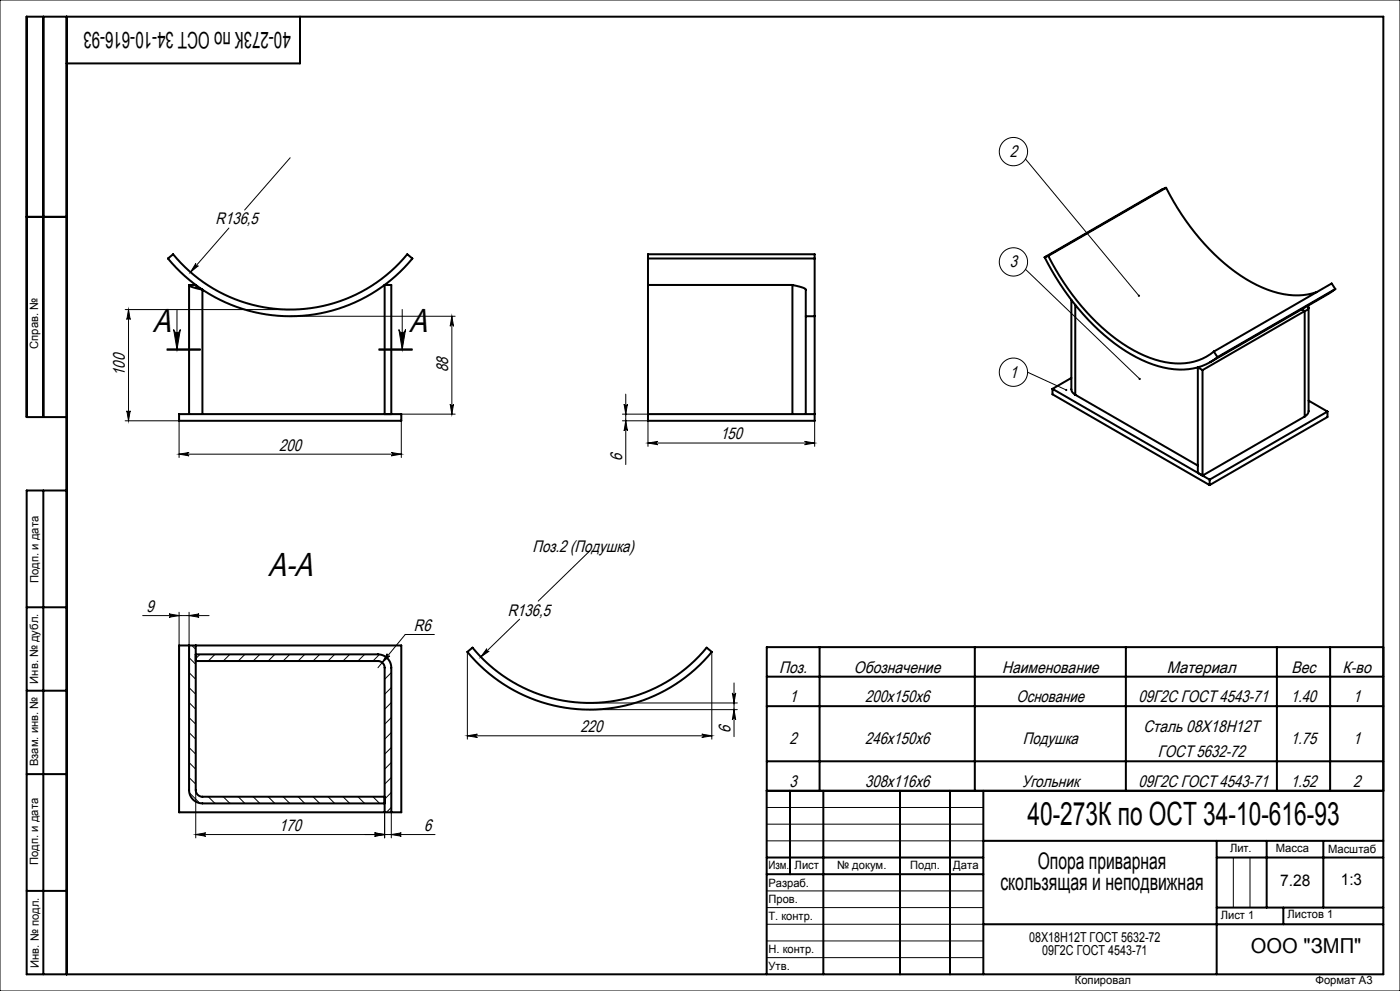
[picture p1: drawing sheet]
<svg xmlns="http://www.w3.org/2000/svg" width="420mm" height="297mm" viewBox="0 0 420 297" stroke-linecap="round" stroke-linejoin="round" font-family="sans-serif">
<g fill="none" stroke="#000" stroke-width=".3">
<path d="M0 0h420v297h-420zM87.1 47.3l-13.7 15.6M307.6 47.7l34.1 40.9M58.7 79a.5 .5 0 0 0 .1 .7 .5 .5 0 0 0 .7-.1l-2.4 2zM68.7 68.3l-11.6 13.3M37.6 92.8h49.5M38.6 92.8l.5 3a.5 .5 0 0 0-.5-.5 .5 .5 0 0 0-.5 .5zM38.6 92.8v33.3M52.1 98.8a1 1 0 0 0 1 .9 1 1 0 0 0 1-.9l-1 6zM53.1 92.8v12M87.1 94.8h49.5M119.7 98.8a1 1 0 0 0 1 .9 1 1 0 0 0 1-.9l-1 6z"/>
<path d="M120.7 92.8v12M135.6 94.8l.5 3a.5 .5 0 0 0-.5-.5 .5 .5 0 0 0-.5 .5zM135.6 94.8v29.3M307.6 80.7l34.3 32.9M50.1 105h10zM50.1 104.8h10M50.1 104.6h10M113.7 104.8h10M113.7 104.6h10M113.7 105h10M187.7 118.1v21.1M308.3 111.6l11.6 5.3"/>
<path d="M37.6 126.1h16.1v11M38.1 123.1a.5 .5 0 0 0 .5 .5 .5 .5 0 0 0 .5-.5l-.5 3zM53.7 136.1l3-.5a.5 .5 0 0 0-.5 .5 .5 .5 0 0 0 .5 .5zM53.7 136.1h66.7M117.4 135.6l3 .5-3 .5a.5 .5 0 0 0 .5-.5 .5 .5 0 0 0-.5-.5zM120.4 124.1h16.2M120.4 126.1v11M135.1 121.1a.5 .5 0 0 0 .5 .5 .5 .5 0 0 0 .5-.5l-.5 3zM186.7 126.1h7.7v7.7M186.7 124.1h7.7M187.2 121.1a.5 .5 0 0 0 .5 .5 .5 .5 0 0 0 .5-.5l-.5 3zM187.7 126.1l.5 3a.5 .5 0 0 0-.5-.5 .5 .5 0 0 0-.5 .5z"/>
<path d="M194.4 132.8l3-.5a.5 .5 0 0 0-.5 .5 .5 .5 0 0 0 .5 .5zM194.4 132.8h50M241.4 132.3l3 .5-3 .5a.5 .5 0 0 0 .5-.5 .5 .5 0 0 0-.5-.5zM244.4 126.1v7.7M176.9 165.2l-15.4 15M42.8 184.5h19.9M50.7 184l3 .5-3 .5a.5 .5 0 0 0 .5-.5 .5 .5 0 0 0-.5-.5zM53.7 183.5v9.9M56.7 197.1l2 2M56.7 183.5v9.9M56.7 184.5l3-.5a.5 .5 0 0 0-.5 .5 .5 .5 0 0 0 .5 .5zM57.6 193.4l1.1 1.2"/>
<path d="M60 196.1l-1.3 1.3M64.5 196.1l-2 2M69 196.1l-2 2M73.5 196.1l-2 2M78 196.1l-2 2M82.4 196.1l-2 2M86.9 196.1l-2 2M91.4 196.1l-2 2M95.9 196.1l-2 2M100.4 196.1l-2 2M104.9 196.1l-2 2M109.4 196.1l-2 2"/>
<path d="M113.4 198.1l1.2 .4 .6 .8M113.9 196.1l-2 2M116.2 195.9a.5 .5 0 0 0 .1 .7 .5 .5 0 0 0 .6 0l-2.2 2zM130.3 190.2h-8.7l-8.2 9.9M140.2 195.4v26.1M146 194.4a.5 .5 0 0 0 .1 .7 .5 .5 0 0 0 .6 0l-2.5 1.8zM155.9 185.6l-11.7 11.3M213.5 195.4v26.1M56.7 219.5l2 2M56.7 215.1l2 2M56.7 210.6l2 2M56.7 206.1l2 2"/>
<path d="M56.7 201.6l2 2M117.4 201.6l-2 2M117.4 206.1l-2 2M117.4 210.6l-2 2M117.4 215.1l-2 2M117.4 219.5l-2 2M176.9 210.7h44.3M176.9 212.7h44.3M219.7 207.7a.5 .5 0 0 0 .5 .4 .5 .5 0 0 0 .5-.4l-.5 3zM220.2 212.7l.5 3a.5 .5 0 0 0-.5-.5 .5 .5 0 0 0-.5 .5zM220.2 204.7v16.1M56.7 233l2 2"/>
<path d="M56.7 228.5l2 2M56.7 224l2 2M56.8 237.6l3.1 3.1M58.7 236.8v14.3M62.5 238.8l2 2M67 238.8l2 2M71.5 238.8l2 2M76 238.8l2 2M80.4 238.8l2 2M84.9 238.8l2 2M89.4 238.8l2 2M93.9 238.8l2 2"/>
<path d="M98.4 238.8l2 2M102.9 238.8l2 2M107.4 238.8l2 2M111.9 238.8l2 2M117.4 224l-2 2M117.4 228.5l-2 2M117.4 233l-2 2M117.4 237.5l-2 2M140.2 220.5l3-.5a.5 .5 0 0 0-.5 .5 .5 .5 0 0 0 .5 .5zM140.2 220.5h73.3M210.5 220l3 .5-3 .5a.5 .5 0 0 0 .5-.5 .5 .5 0 0 0-.5-.5zM58.7 250.1h71.8"/>
<path d="M58.7 250.1l3-.5a.5 .5 0 0 0-.5 .5 .5 .5 0 0 0 .5 .5zM112.4 249.6l3 .5-3 .5a.5 .5 0 0 0 .5-.5 .5 .5 0 0 0-.5-.5zM115.4 243.4v7.7M117.4 242l-1.5 1.4M117.4 250.1l3-.5a.5 .5 0 0 0-.5 .5 .5 .5 0 0 0 .5 .5zM117.4 243.4v7.7M230 242h65M230 247h65M230 252h65M370 257v15M375 257v15M230 267h65"/>
<path d="M230 272h65M230 277h65M230 282h65M230 287h65"/>
<circle cx="304" cy="45.4" r="4.2"/>
<circle cx="304" cy="78.5" r="4.2"/>
<circle cx="304" cy="111.6" r="4.2"/>
</g>
<g fill="none" stroke="#000" stroke-width=".6">
<path d="M13 5v120M20 5v287M90 5v14h-70M349.8 56.3a67.1 67.1 0 0 0 25.7 28.3 25 25 0 0 0 18.1 3.4l1.5-.5M349.8 56.3l-1.1 .4-35.3 20.4M349.8 56.3l-35.3 20.4M8 65h12M50.4 77.5l1.5-1.3a45.5 45.5 0 0 0 70.3 0l1.5 1.3a47.5 47.5 0 0 1-73.3 0zM194.4 77.5v7.9M194.4 77.5v-1.3h50v1.3M194.4 77.5h50M244.4 77.5v17.3"/>
<path d="M313.4 77.1a70.8 70.8 0 0 0 25.9 29.1 26.9 26.9 0 0 0 20 3.9 16 16 0 0 0 5.9-3.1M314.5 76.7a67.1 67.1 0 0 0 25.6 28.3 25 25 0 0 0 18.2 3.4 15.3 15.3 0 0 0 5.8-3M314.5 76.7l-1.1 .4M56.7 85.4a5.3 5.3 0 0 0 3.3 1.2l.7 .2M56.7 85.4h2a2.9 2.9 0 0 0 2 1.4M56.7 85.4v38.7M60.7 86.8v37.3M194.4 85.4h43.3M194.4 85.4v40.7h50v-31.3M237.7 85.4l.7 .2a5.5 5.5 0 0 1 3.3 1.2v37.3M237.7 85.4v38.7M241.7 94.8h2.7"/>
<path d="M321.4 89.9v26.8l.4 1 .8 .6M322.6 91.4v26.9M390.5 92.7l.9 .5M391.4 93.2l-30.6 17.7M391.4 93.2v31.6M392.3 91.7l.1 .1a1.07 1.07 0 0 1-1 1.4M392.6 92.2v31l-.4 1-.8 .6M400.6 86.6l-2.2 1.5-35.3 20.4M400.6 86.6l-35.4 20.4M400.6 86.6l-1.1-1.6-35.4 20.4M315.7 116.5l47.2 27.3M315.7 116.5v1.7l47.2 27.2"/>
<path d="M321.4 113.3l-5.7 3.2M322.6 118.3l36.7 21.2M360.8 110.9l-1.5-.8v31.6M360.8 110.9v31.6l30.6-17.7M364.1 105.4l1.1 1.6M20 125h-12v-120h407v287h-407v-145h12M53.7 124.1h66.7v2h-66.7zM115.4 124.1v-38.7h2v38.7M194.4 124.1h50M392.6 120.1l5.6 3.2M398.2 123.3l-35.3 20.5M398.2 123.3v1.7l-35.3 20.4"/>
<path d="M13 147v145M362.9 143.8v1.6M8 182h12M53.7 193.4h66.7v50h-66.7zM56.7 193.4v43.4a4 4 0 0 0 4 4h54.7M58.7 193.4v43.4a2 2 0 0 0 2 2h54.7M58.7 196.1h54.7a4 4 0 0 1 4 4v43.3M58.7 198.1h54.7a2 2 0 0 1 2 2v43.3M140.2 195.4l1.6-1.3a45.5 45.5 0 0 0 70.2 0l1.5 1.3a47.5 47.5 0 0 1-73.3 0zM245.9 193.9v43.1M292.4 193.9v43.1M337.8 193.9v43.1"/>
<path d="M383.1 193.9v43.1M399 193.9v43.1M415 193.9h-185v98.1M8 207h12M230 211.6h185M230 202.8h185M8 232h12M230 237h185M230 228.2h185M237 237v25M247 237v55M270 237v55"/>
<path d="M285 237v55M295 237v55M230 257h65M295 252h120M365 252v40M365 257h50M380 252v20M397 252v20M8 267h12M230 262h65M295 277h120M365 272h50"/>
<path d="M385 272v5"/>
</g>
<g fill="#000">
<path d="M58.7 79l-1.6 2.6 2.4-2a.5 .5 0 0 1-.7 .1 .5 .5 0 0 1-.1-.7zM53.7 136.1l3-.5a.5 .5 0 0 0-.5 .5 .5 .5 0 0 0 .5 .5zM117.4 135.6l3 .5-3 .5a.5 .5 0 0 0 .5-.5 .5 .5 0 0 0-.5-.5zM194.4 132.8l3-.5a.5 .5 0 0 0-.5 .5 .5 .5 0 0 0 .5 .5zM241.4 132.3l3 .5-3 .5a.5 .5 0 0 0 .5-.5 .5 .5 0 0 0-.5-.5zM116.2 195.9l-1.5 2.7 2.2-2a.5 .5 0 0 1-.6 0 .5 .5 0 0 1-.1-.7zM146 194.4l-1.8 2.5 2.5-1.8a.5 .5 0 0 1-.6 0 .5 .5 0 0 1-.1-.7z"/>
<path d="M341.4 88.4l.1 .5h.4l-.2-.3 .2 .2v-.4zM341.7 113.3v.5h.4l-.2-.2 .2 .2 .1-.5zM319.6 116.6v.5h.5l.1-.1-.3-.1 .3 .1-.1-.3zM119.7 98.8a1 1 0 0 0 1 .9 1 1 0 0 0 1-.9l-1 6zM52.1 98.8a1 1 0 0 0 1 .9 1 1 0 0 0 1-.9l-1 6z"/>
<path d="M38.1 123.1a.5 .5 0 0 0 .5 .5 .5 .5 0 0 0 .5-.5l-.5 3zM38.6 92.8l.5 3a.5 .5 0 0 0-.5-.5 .5 .5 0 0 0-.5 .5zM135.1 121.1a.5 .5 0 0 0 .5 .5 .5 .5 0 0 0 .5-.5l-.5 3zM135.6 94.8l.5 3a.5 .5 0 0 0-.5-.5 .5 .5 0 0 0-.5 .5z"/>
<path d="M187.2 121.1a.5 .5 0 0 0 .5 .5 .5 .5 0 0 0 .5-.5l-.5 3zM187.7 126.1l.5 3a.5 .5 0 0 0-.5-.5 .5 .5 0 0 0-.5 .5zM219.7 207.7a.5 .5 0 0 0 .5 .4 .5 .5 0 0 0 .5-.4l-.5 3zM220.2 212.7l.5 3a.5 .5 0 0 0-.5-.5 .5 .5 0 0 0-.5 .5z"/>
<path d="M140.2 220.5l3-.5a.5 .5 0 0 0-.5 .5 .5 .5 0 0 0 .5 .5zM210.5 220l3 .5-3 .5a.5 .5 0 0 0 .5-.5 .5 .5 0 0 0-.5-.5z"/>
<path d="M112.4 249.6l3 .5-3 .5a.5 .5 0 0 0 .5-.5 .5 .5 0 0 0-.5-.5zM58.7 250.1l3-.5a.5 .5 0 0 0-.5 .5 .5 .5 0 0 0 .5 .5zM56.7 184.5l3-.5a.5 .5 0 0 0-.5 .5 .5 .5 0 0 0 .5 .5zM50.7 184l3 .5-3 .5a.5 .5 0 0 0 .5-.5 .5 .5 0 0 0-.5-.5z"/>
<path d="M117.4 250.1l3-.5a.5 .5 0 0 0-.5 .5 .5 .5 0 0 0 .5 .5zM112.4 249.6l3 .5-3 .5a.5 .5 0 0 0 .5-.5 .5 .5 0 0 0-.5-.5z"/>
</g>
<g font-size="10">
<text x="45.9" y="99.6">A</text>
<text x="122.7" y="99.6">A</text>
<text x="80.5" y="172.6">A-A</text>
</g>
<text font-size="9.6" x="308.2" y="247.3">40-273К по ОСТ 34-10-616-93</text>
<g font-size="6.9">
<text x="87.2" y="9.6" transform="rotate(-180 87.2 9.6)">40-273К по ОСТ 34-10-616-93</text>
<text x="311.3" y="260.4">Опора приварная</text>
<text x="300.1" y="266.8">скользящая и неподвижная</text>
</g>
<text font-size="6.2" x="375.2" y="285.5">ООО &quot;ЗМП&quot;</text>
<g font-size="5">
<text x="302.9" y="47">2</text>
<text x="64.7" y="67.3">R136,5</text>
<text x="302.9" y="80.1">3</text>
<text x="37.5" y="112.7" transform="rotate(-90 37.5 112.7)">100</text>
<text x="134.5" y="111.6" transform="rotate(-90 134.5 111.6)">88</text>
<text x="302.9" y="113.1">1</text>
<text x="216.1" y="131.7">150</text>
<text x="83.8" y="135">200</text>
<text x="186.7" y="138.1" transform="rotate(-90 186.7 138.1)">6</text>
<text x="159.8" y="165.4">Поз.2 (Подушка)</text>
<text x="43.9" y="183.4">9</text>
<text x="152.3" y="184.5">R136,5</text>
<text x="124.2" y="189.1">R6</text>
<text x="233.8" y="201.6">Поз.</text>
<text x="256.2" y="201.6">Обозначение</text>
<text x="300.7" y="201.6">Наименование</text>
<text x="350.1" y="201.6">Материал</text>
<text x="387.4" y="201.6">Вес</text>
<text x="402.8" y="201.6">К-во</text>
<text x="236.9" y="210.4">1</text>
<text x="259.5" y="210.4">200х150х6</text>
<text x="305" y="210.4">Основание</text>
<text x="341.5" y="210.4">09Г2С ГОСТ 4543-71</text>
<text x="387.2" y="210.4">1.40</text>
<text x="405.9" y="210.4">1</text>
<text x="174.1" y="219.4">220</text>
<text x="219.1" y="219.7" transform="rotate(-90 219.1 219.7)">6</text>
<text x="343" y="219.3">Сталь 08Х18Н12Т</text>
<text x="236.9" y="223.1">2</text>
<text x="259.5" y="223.1">246x150x6</text>
<text x="306.8" y="223.1">Подушка</text>
<text x="347.3" y="227">ГОСТ 5632-72</text>
<text x="387.2" y="223.1">1.75</text>
<text x="405.9" y="223.1">1</text>
<text x="236.9" y="235.8">3</text>
<text x="259.5" y="235.8">308x116x6</text>
<text x="306.5" y="235.8">Угольник</text>
<text x="341.5" y="235.8">09Г2С ГОСТ 4543-71</text>
<text x="387.2" y="235.8">1.52</text>
<text x="405.9" y="235.8">2</text>
<text x="83.8" y="249">170</text>
<text x="127.2" y="249">6</text>
</g>
<g font-size="4.8">
<text x="384" y="265.6">7.28</text>
<text x="402.3" y="265.3">1:3</text>
</g>
<g font-size="4.1">
<text x="308.8" y="282.2">08Х18Н12Т ГОСТ 5632-72</text>
<text x="312.7" y="286.2">09Г2С ГОСТ 4543-71</text>
</g>
<g font-size="3.4">
<text x="11.5" y="104.5" transform="rotate(-90 11.5 104.5)">Справ. №</text>
<text x="11.6" y="174.7" transform="rotate(-90 11.6 174.7)">Подп. и дата</text>
<text x="11.4" y="204.9" transform="rotate(-90 11.4 204.9)">Инв. № дубл.</text>
<text x="11.4" y="229.6" transform="rotate(-90 11.4 229.6)">Взам. инв. №</text>
<text x="369" y="255.5">Лит.</text>
<text x="382.8" y="255.5">Масса</text>
<text x="398.4" y="255.6">Масштаб</text>
<text x="11.4" y="259.2" transform="rotate(-90 11.4 259.2)">Подп. и дата</text>
<text x="230.5" y="260.5">Изм.</text>
<text x="238.4" y="260.4">Лист</text>
<text x="251.1" y="260.4">№ докум.</text>
<text x="273" y="260.4">Подп.</text>
<text x="286" y="260.4">Дата</text>
<text x="230.5" y="265.7">Разраб.</text>
<text x="230.5" y="275.7">Т. контр.</text>
<text x="230.6" y="270.7">Пров.</text>
<text x="366.2" y="275.3">Лист 1</text>
<text x="386.3" y="275.2">Листов 1</text>
<text x="230.6" y="285.7">Н. контр.</text>
<text x="11.6" y="290" transform="rotate(-90 11.6 290)">Инв. № подл.</text>
<text x="230.6" y="290.7">Утв.</text>
<text x="322.5" y="295">Копировал</text>
<text x="394.6" y="295">Формат А3</text>
</g>
</svg>
